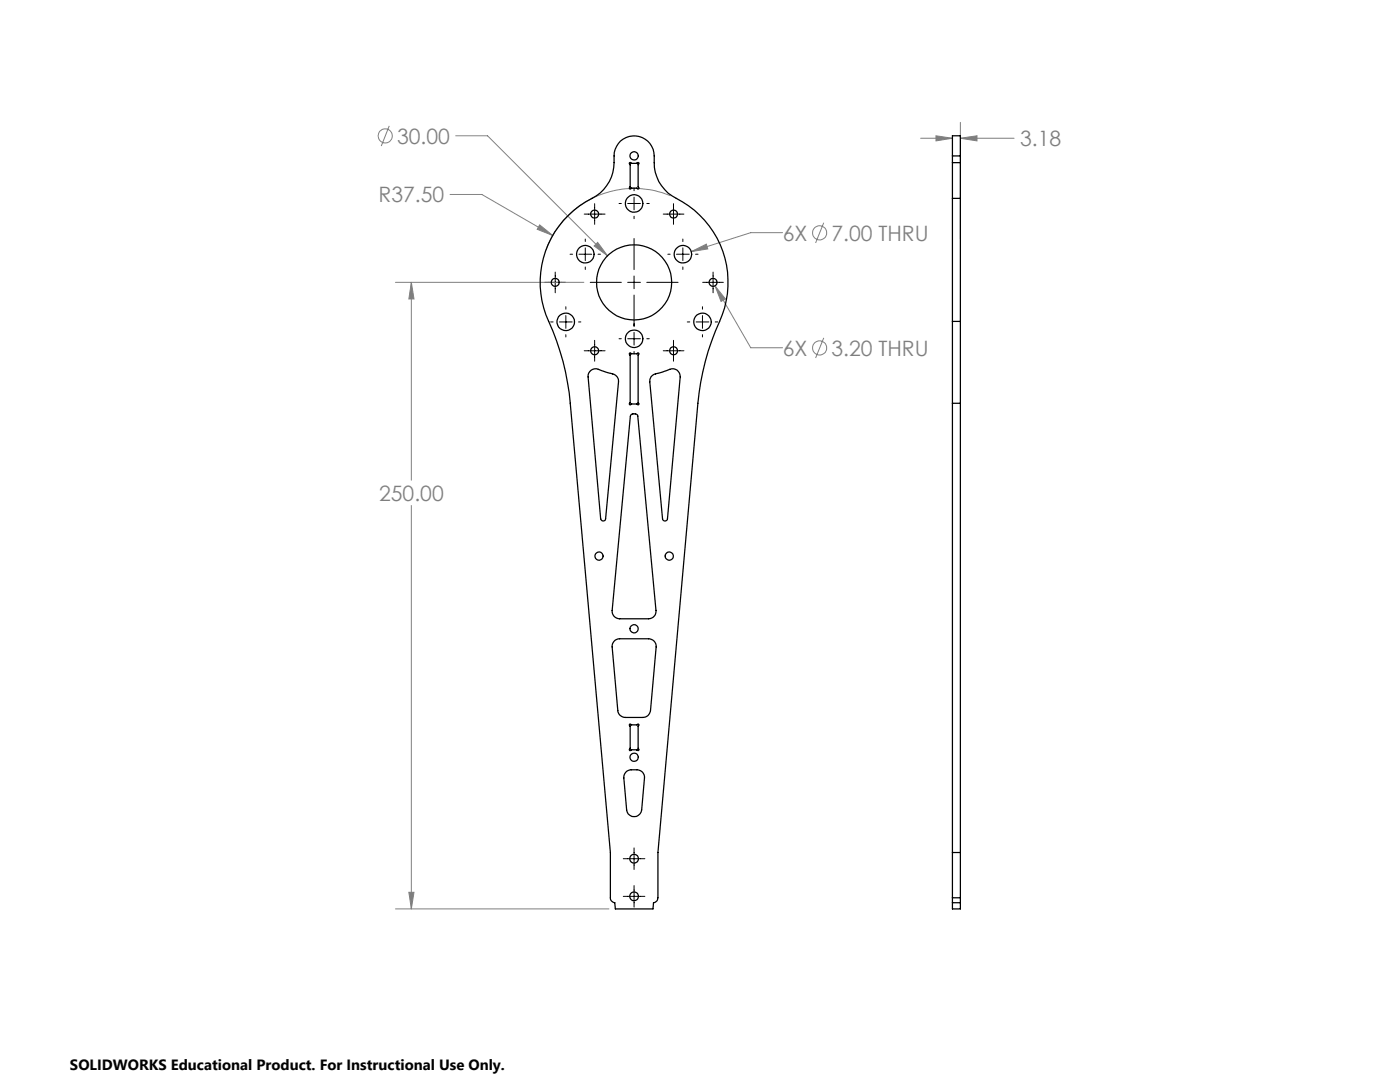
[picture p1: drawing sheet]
<svg xmlns="http://www.w3.org/2000/svg" width="279mm" height="216mm" viewBox="0 0 279 216" stroke-linecap="round" stroke-linejoin="round" font-family="sans-serif">
<g fill="none" stroke="#808080" stroke-width=".2">
<path d="M77.7 25.1l-1.6 4M89.8 38.8h6.4l14.1 8.2M90.9 27.1h6.4l23.9 23.9M133.8 39.1a18.8 18.8 0 0 0-24.8 10.7M183.7 27.6h6.4M186.8 27.1l3.3 .5-3.3 .5zM191.7 27.6l3.3-.5v1zM191.7 24.4v23.3M191.7 27.6h10.7M78.9 56.3h37.6M82.1 56.3l.5 3.4h-1zM82.1 56.3v39.5"/>
<path d="M107.7 44.9l2.6 2.1-3.1-1.2zM118.6 49.1l.7-.7 1.9 2.6zM138 50.2l3-1.5 .3 1zM142.7 57l2.1 2.7-.9 .4zM142.7 57l7.1 12.4h6.4M156.2 46.4h-6.4l-11.8 3.8M164.4 44.5l-1.6 4M164.4 67.4l-1.6 4M82.1 100.9v80.5M81.6 178h1l-.5 3.4zM78.9 181.4h42.6"/>
<circle cx="76.9" cy="27.1" r="1.41"/>
<circle cx="163.6" cy="46.5" r="1.41"/>
<circle cx="163.6" cy="69.4" r="1.41"/>
</g>
<g fill="none" stroke="#000" stroke-width=".2">
<path d="M126.5 37.6v.5M126.5 39.3v2.6M108.7 56.3h4.2M110.8 54.3v4.1M113.8 50.7h.5M115.5 50.7h2.6M116.6 42.7h4.2M116.8 47.7v.5M116.8 49.5v2.5M116.8 53.3v.5M117.8 56.3h6.2M118.7 40.6v4.2"/>
<path d="M119.3 50.7h.5M123.5 40.6h.5M125.3 56.3h2.5M125.3 40.6h2.5M126.5 43.1v.5M126.5 47.6v6.2M126.5 55.1v2.5M126.5 58.9v6.2M129.1 56.3h6.2M129.1 40.6h.5M132.4 42.7h4.1M133.3 50.7h.4"/>
<path d="M134.4 40.6v4.2M135 50.7h2.5M136.3 47.7v.5M136.3 49.5v2.5M136.3 53.3v.5M138.8 50.7h.5M140.2 56.3h4.2M142.3 54.3v4.1M109.9 64.2h.5M111.7 64.2h2.5M112.9 61.2v.5M112.9 63v2.5"/>
<path d="M112.9 66.8v.4M115.5 64.2h.4M116.6 70h4.2M118.7 67.9v4.2M123.5 67.6h.5M125.3 67.6h2.5M126.5 66.3v2.6M126.5 70.1v.5M129.1 67.6h.5M132.4 70h4.1M134.4 67.9v4.2M137.2 64.2h.5"/>
<path d="M138.9 64.2h2.6M140.2 61.2v.5M140.2 63v2.5M140.2 66.8v.4M142.7 64.2h.5M124.4 171.3h4.3M124.4 178.9h4.3M126.5 169.2v4.3M126.5 176.7v4.3"/>
</g>
<path d="M81.6 178h1l-.5 3.4zM82.1 56.3l.5 3.4h-1zM107.7 44.9l-.5 .9 3.1 1.2zM118.6 49.1l2.6 1.9-1.9-2.6zM138 50.2l3.3-.5-.3-1zM142.7 57l1.2 3.1 .9-.4zM191.7 27.6l3.3-.5v1zM186.8 27.1l3.3 .5-3.3 .5z" fill="#808080"/>
<g fill="none" stroke="#000" stroke-width=".25">
<path d="M123.8 28.2a4 4 0 0 1 4.4-.8 4 4 0 0 1 2.4 3.7 8.1 8.1 0 0 0 4.4 8.5 18.8 18.8 0 0 1 8.6 24.5 50.3 50.3 0 0 0-4.3 16.4l-8 89.6v9a.97 .97 0 0 1-.9 1l-.1 1.3h-7.5l-.1-1.3a.97 .97 0 0 1-.9-1v-9l-8-89.6a51 51 0 0 0-4.9-17.7 18.9 18.9 0 0 1 10.1-23.7 8.3 8.3 0 0 0 3.6-8 4.1 4.1 0 0 1 1.2-2.9zM125.7 32.5l.3 .1h1.2a.17 .17 0 0 1 .3-.1 .17 .17 0 0 1-.1 .3v4.5a.24 .24 0 0 1 .1 .4 .24 .24 0 0 1-.4-.2h-1.1a.23 .23 0 0 1-.2 .2 .23 .23 0 0 1-.2-.2 .23 .23 0 0 1 .2-.2zM190.1 39.6v24.5M190.1 32.5v7.1M190.1 31.1v-4h1.6v4M190.1 39.6h1.6M190.1 31.1v1.4M190.1 32.5h1.6M190.1 31.1h1.6M191.7 39.6v24.5M191.7 32.5v7.1M191.7 31.1v1.4"/>
<path d="M118 73.9a1.9 1.9 0 0 1 2.1 .1l.7 .2a3.5 3.5 0 0 1 2.5 1.2l.1 .8-2.5 27.3a.5 .5 0 0 1-.5 .5 .5 .5 0 0 1-.5-.5l-2.5-28.3a1.41 1.41 0 0 1 .6-1.3zM125.7 70.4l.3 .2 1.2-.1a.19 .19 0 0 1 .3 0 .19 .19 0 0 1-.1 .3v9.6a.2 .2 0 0 1 0 .4 .19 .19 0 0 1-.3-.2h-1.1a.23 .23 0 0 1-.3 .2 .23 .23 0 0 1 0-.4l.1-9.6-.2-.1zM129.9 75.2a4.2 4.2 0 0 1 2.4-1l.7-.2a1.68 1.68 0 0 1 2.7 .8l-2.5 28.7a.5 .5 0 0 1-.5 .5 .5 .5 0 0 1-.5-.5l-2.5-27.3zM190.1 64.1v16.4M190.1 64.1h1.6M191.7 64.1v16.4M125.9 82.8l.2-.2h.7l.3 .1 .2 .3 3.6 38.8a1.51 1.51 0 0 1-1.5 1.7h-5.7a1.51 1.51 0 0 1-1.5-1.7zM190.1 80.5h1.6M190.1 80.5v98.6M191.7 80.5v98.6M122.8 127.7l.8-.2h5.8a1.51 1.51 0 0 1 1.6 1.6l-1.2 12.7a1.51 1.51 0 0 1-1.5 1.4h-3.5a1.51 1.51 0 0 1-1.5-1.4l-1.1-12.7v-.6zM125.1 153.9a2.92 2.92 0 0 1 2.3-.3l.8 .5 .4 .8-.5 6.7a1.51 1.51 0 0 1-1.5 1.3 1.51 1.51 0 0 1-1.5-1.3l-.6-6.7 .2-.6z"/>
<path d="M125.7 144.5l.3 .1h1.2a.19 .19 0 0 1 .3 0 .19 .19 0 0 1-.1 .3v4.5a.2 .2 0 0 1 0 .4 .19 .19 0 0 1-.3-.2h-1.1a.23 .23 0 0 1-.4 .1 .23 .23 0 0 1 .2-.4zM190.1 179.1v1M190.1 170.1h1.6M190.1 179.1h1.6M191.7 179.1v1M190.1 180.1v1.3h1.6v-1.3M190.1 180.1h1.6"/>
<circle cx="126.6" cy="31.1" r=".83"/>
<circle cx="110.8" cy="56.3" r=".79"/>
<circle cx="116.8" cy="50.7" r="1.76"/>
<circle cx="118.7" cy="42.7" r=".81"/>
<circle cx="126.6" cy="40.6" r="1.75"/>
<circle cx="126.6" cy="56.3" r="7.5"/>
<circle cx="134.4" cy="42.7" r=".8"/>
<circle cx="136.3" cy="50.7" r="1.75"/>
<circle cx="142.3" cy="56.3" r=".79"/>
<circle cx="112.9" cy="64.2" r="1.74"/>
<circle cx="118.7" cy="70" r=".81"/>
<circle cx="126.6" cy="67.6" r="1.75"/>
<circle cx="134.4" cy="70" r=".8"/>
<circle cx="140.2" cy="64.2" r="1.76"/>
<circle cx="119.5" cy="111" r=".82"/>
<circle cx="133.6" cy="111" r=".82"/>
<circle cx="126.6" cy="125.5" r=".82"/>
<circle cx="126.6" cy="151.1" r=".83"/>
<circle cx="126.5" cy="178.9" r=".88"/>
<circle cx="126.5" cy="171.3" r=".88"/>
</g>
<g font-size="4.2" fill="#808080">
<text x="79.2" y="28.7">30.00</text>
<text x="203.6" y="29.2">3.18</text>
<text x="75.5" y="40.4">R37.50</text>
<text x="156.2" y="48">6X</text>
<text x="165.9" y="48">7.00 THRU</text>
<text x="156.2" y="71">6X</text>
<text x="165.9" y="71">3.20 THRU</text>
<text x="75.7" y="99.9">250.00</text>
</g>
<text font-size="3" x="14" y="213.5">SOLIDWORKS Educational Product. For Instructional Use Only.</text>
</svg>
